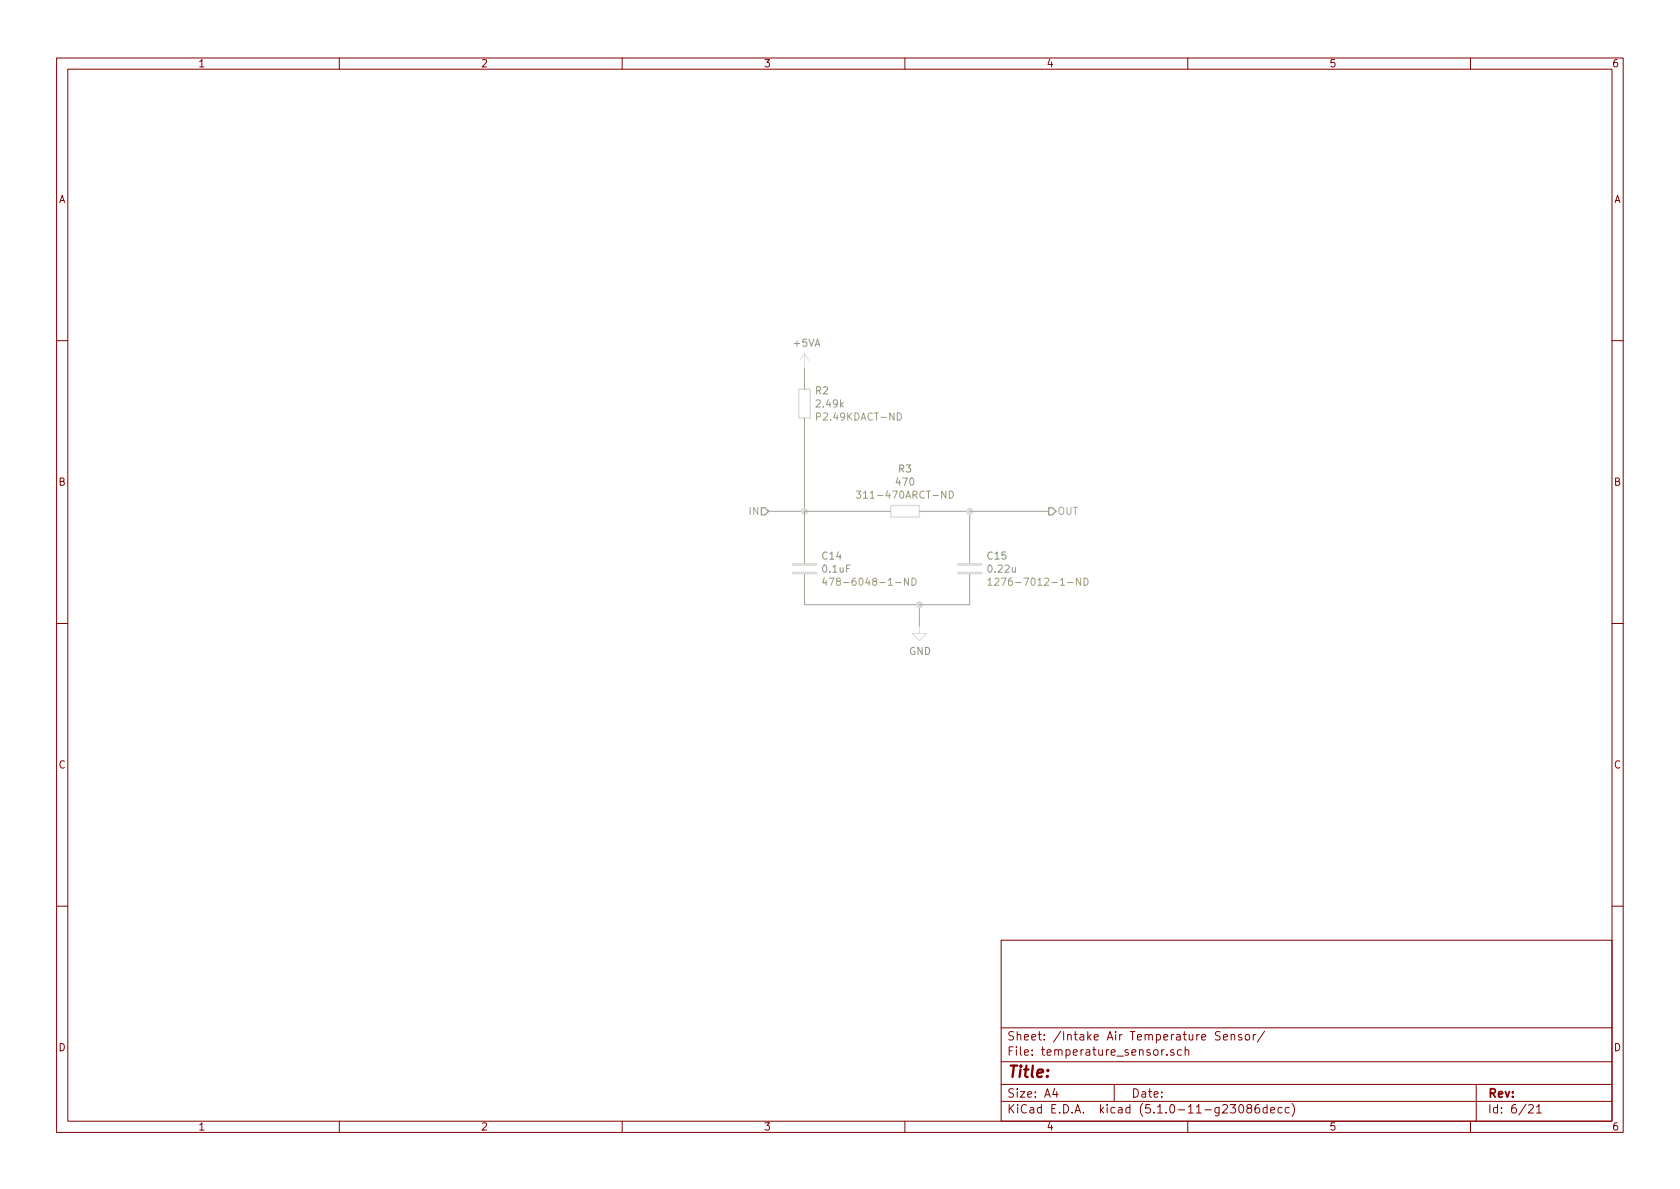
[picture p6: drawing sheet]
<svg xmlns="http://www.w3.org/2000/svg" width="297mm" height="210mm" viewBox="0 0 297 210" stroke-linecap="round" stroke-linejoin="round" font-family="sans-serif">
<g fill="none" stroke="#840000" stroke-width=".18">
<path d="M10 10.3h277v189.9h-277zM12 12.2h273v186.1h-273zM60 10.3v1.9M110 10.3v1.9M160 10.3v1.9M210 10.3v1.9M260 10.3v1.9M10 60.2h2M285 60.2h2M10 110.3h2M285 110.3h2M10 160.2h2"/>
<path d="M177 166.3h108v32h-108zM285 160.2h2M60 198.3v1.9M110 198.3v1.9M160 198.3v1.9M177 194.8h108M177 191.8h108M177 187.8h108M177 181.8h108M186.5 192.5l-.4 1h1M186.8 193v1M197 191.8v3"/>
<path d="M205.8 185.6l-.3 .1-.1 .2M206.3 186.5v.1M207.5 185.7a.37 .37 0 0 0-.5 .1v.2l.5 .2 .1 .1-.2 .3-.4-.1M208.9 185.7l-.4-.1-.3 .3 .1 .6 .2 .1 .4-.1M209.5 185.7h.1a.37 .37 0 0 1 .6 .1v.8M209.5 185.1v1.5M210 198.3v1.9M215.7 182.5l-.5-.1-.3 .3 .1 .3 .7 .4v.4a.62 .62 0 0 1-.8 0M216.3 183.4l.7-.1v-.3l-.5-.1-.2 .2 .1 .7h.6M217.7 183.1l.2-.2 .3 .1 .1 .9M217.7 182.9v1M219.2 195.5l.2-.2a.8 .8 0 0 1 .5 .8 .8 .8 0 0 1-.5 .7l-.2-.1-.2-.4z"/>
<path d="M219.5 183a.37 .37 0 0 0-.6 .1l.1 .3 .5 .1 .1 .1-.2 .3-.5-.1M220.2 183.1l.2-.2 .5 .2v.7l-.2 .1-.5-.1zM220.8 196l-.3-.2-.1-.2 .4-.3h.2l.3 .3-.1 .2-.6 .2a.48 .48 0 0 0-.1 .7l.3 .1 .4-.1a.48 .48 0 0 0-.2-.7M221.6 182.9v1M222 182.9l-.4 .3M222.6 195.3a.59 .59 0 0 0-.7 .7v.7l.3 .1 .5-.1v-.5l-.1-.2-.4-.1-.3 .3M223.6 182.3l-1.3 2M224 195.9l-.4-.1-.3 .3 .1 .6h.6M224 195.3v1.5M224.7 196.3l.7-.1-.1-.3-.4-.1-.2 .2v.7h.6M226.7 195.9l-.5-.1-.2 .3 .1 .6h.6M227.9 195.9l-.4-.1-.3 .3 .1 .6 .2 .1 .4-.1"/>
<path d="M228.4 195.1a1.71 1.71 0 0 1 0 2.3M260 198.3v1.9M261 191.8v6.5M270.3 195.5l.2-.2h.3l.3 .5-.9 1h.9M271.7 195.8l.4-.5v1.5M271.7 196.8h.8"/>
</g>
<path d="M134.6 89.8h.7l.6 .6-.6 .7h-.7zM185.4 89.8h.7l.6 .6-.6 .7h-.7z" fill="none" stroke="#a0a0a0" stroke-width=".25"/>
<path d="M141.2 68.8h2.1v5.1h-2.1zM157.5 89.4h5.1v2h-5.1z" fill="none" stroke="#dcdcdc" stroke-width=".25"/>
<path d="M142.2 65v3.8M142.2 73.9v25.7M135.9 90.4h21.6M162.6 90.4h22.8M171.4 90.4v9.2M142.2 101.6v5.3h29.2v-5.3M162.6 106.9v3.8" fill="none" stroke="#a0a0a0" stroke-width=".18"/>
<g fill="none" stroke="#a09d6b" stroke-width=".18">
<path d="M144.4 73.7l.7-.1v-.5l-.2-.1h-.5v1.3M158.6 73a.64 .64 0 0 1 .8 .7 .64 .64 0 0 1-.8 .6zM151.4 86.8h.8l-.4 .5 .3 .1v.6l-.2 .1-.5-.1M167.8 86.8a.64 .64 0 0 1 .8 .7 .64 .64 0 0 1-.8 .6zM145.7 102.2l-.2 .9h.7M146 102.7v.8M146.6 102.2h.8l-.5 1.3M160.6 102.2v1.3l-.7-1.3v1.3M161.2 102.2a.64 .64 0 0 1 .8 .7 .64 .64 0 0 1-.8 .6zM174.7 102.6l.3-.4v1.3M174.7 103.5h.7M175.9 102.4l.5-.2 .2 .2v.2v.2l-.8 .7h.8"/>
<path d="M191.1 102.2v1.3l-.8-1.3v1.3M191.7 102.2a.64 .64 0 0 1 .7 .7 .64 .64 0 0 1-.7 .6z"/>
</g>
<path d="M142.2 62.5l-.7 1.2M142.2 62.5v2.5M142.2 62.5l.8 1.2M162.6 110.7v1.3h1.2l-1.2 1.3-1.3-1.3h1.3" fill="none" stroke="#dcdcdc" stroke-width=".18"/>
<g fill="#dcdcdc" stroke="#dcdcdc" stroke-width=".25">
<circle cx="162.6" cy="106.9" r=".51"/>
<circle cx="142.2" cy="90.4" r=".51"/>
<circle cx="171.5" cy="90.4" r=".51"/>
</g>
<path d="M140.2 99.8h4.1M169.4 99.8h4.1M140.2 101.3h4.1M169.4 101.3h4.1" fill="none" stroke="#dcdcdc" stroke-width=".51"/>
<text font-size="2.8" fill="#840000" x="178" y="190.5">Title:</text>
<g font-size="2.1" fill="#840000">
<text x="178" y="184">Sheet: /Intake Air Temperature Sensor/</text>
<text x="178" y="186.7">File: temperature_sensor.sch</text>
<text x="178" y="196.9">KiCad E.D.A. kicad (5.1.0-11-g23086decc)</text>
<text x="178" y="194.1">Size: A4</text>
<text x="200" y="194.1">Date:</text>
<text x="263" y="194.1">Rev:</text>
<text x="263" y="196.9">Id: 6/21</text>
</g>
<g font-size="1.8" fill="#840000">
<text x="35" y="11.9">1</text>
<text x="85" y="11.9">2</text>
<text x="135" y="11.9">3</text>
<text x="185" y="11.9">4</text>
<text x="235" y="11.9">5</text>
<text x="285" y="11.9">6</text>
<text x="10.4" y="35.9">A</text>
<text x="285.4" y="35.9">A</text>
<text x="10.4" y="85.9">B</text>
<text x="285.4" y="85.9">B</text>
<text x="10.4" y="135.9">C</text>
<text x="285.4" y="135.9">C</text>
<text x="10.4" y="185.9">D</text>
<text x="285.4" y="185.9">D</text>
<text x="35" y="199.9">1</text>
<text x="85" y="199.9">2</text>
<text x="135" y="199.9">3</text>
<text x="185" y="199.9">4</text>
<text x="235" y="199.9">5</text>
<text x="285" y="199.9">6</text>
</g>
<g font-size="1.8" fill="#8b8b8b">
<text x="140.4" y="61.3">+5VA</text>
<text x="144.5" y="72.1">2.49k</text>
<text x="158.5" y="85.9">470</text>
<text x="145.5" y="101.3">0.1uF</text>
<text x="174.9" y="101.3">0.22u</text>
<text x="160.7" y="115.8">GND</text>
</g>
<g font-size="1.8" fill="#6da06d">
<text x="144.2" y="69.7">R2</text>
<text x="158.9" y="83.6">R3</text>
<text x="145.4" y="99">C14</text>
<text x="174.7" y="99">C15</text>
</g>
<g font-size="1.8" fill="#a09d6b">
<text x="144.9" y="74.4">P2.49KDACT-ND</text>
<text x="152.8" y="88.2">311-470ARCT-ND</text>
<text x="147.6" y="103.6">478-6048-1-ND</text>
<text x="177" y="103.6">1276-7012-1-ND</text>
</g>
<g font-size="1.8" fill="#a0a0a0">
<text x="132.6" y="91.1">IN</text>
<text x="186.9" y="91.1">OUT</text>
</g>
</svg>
